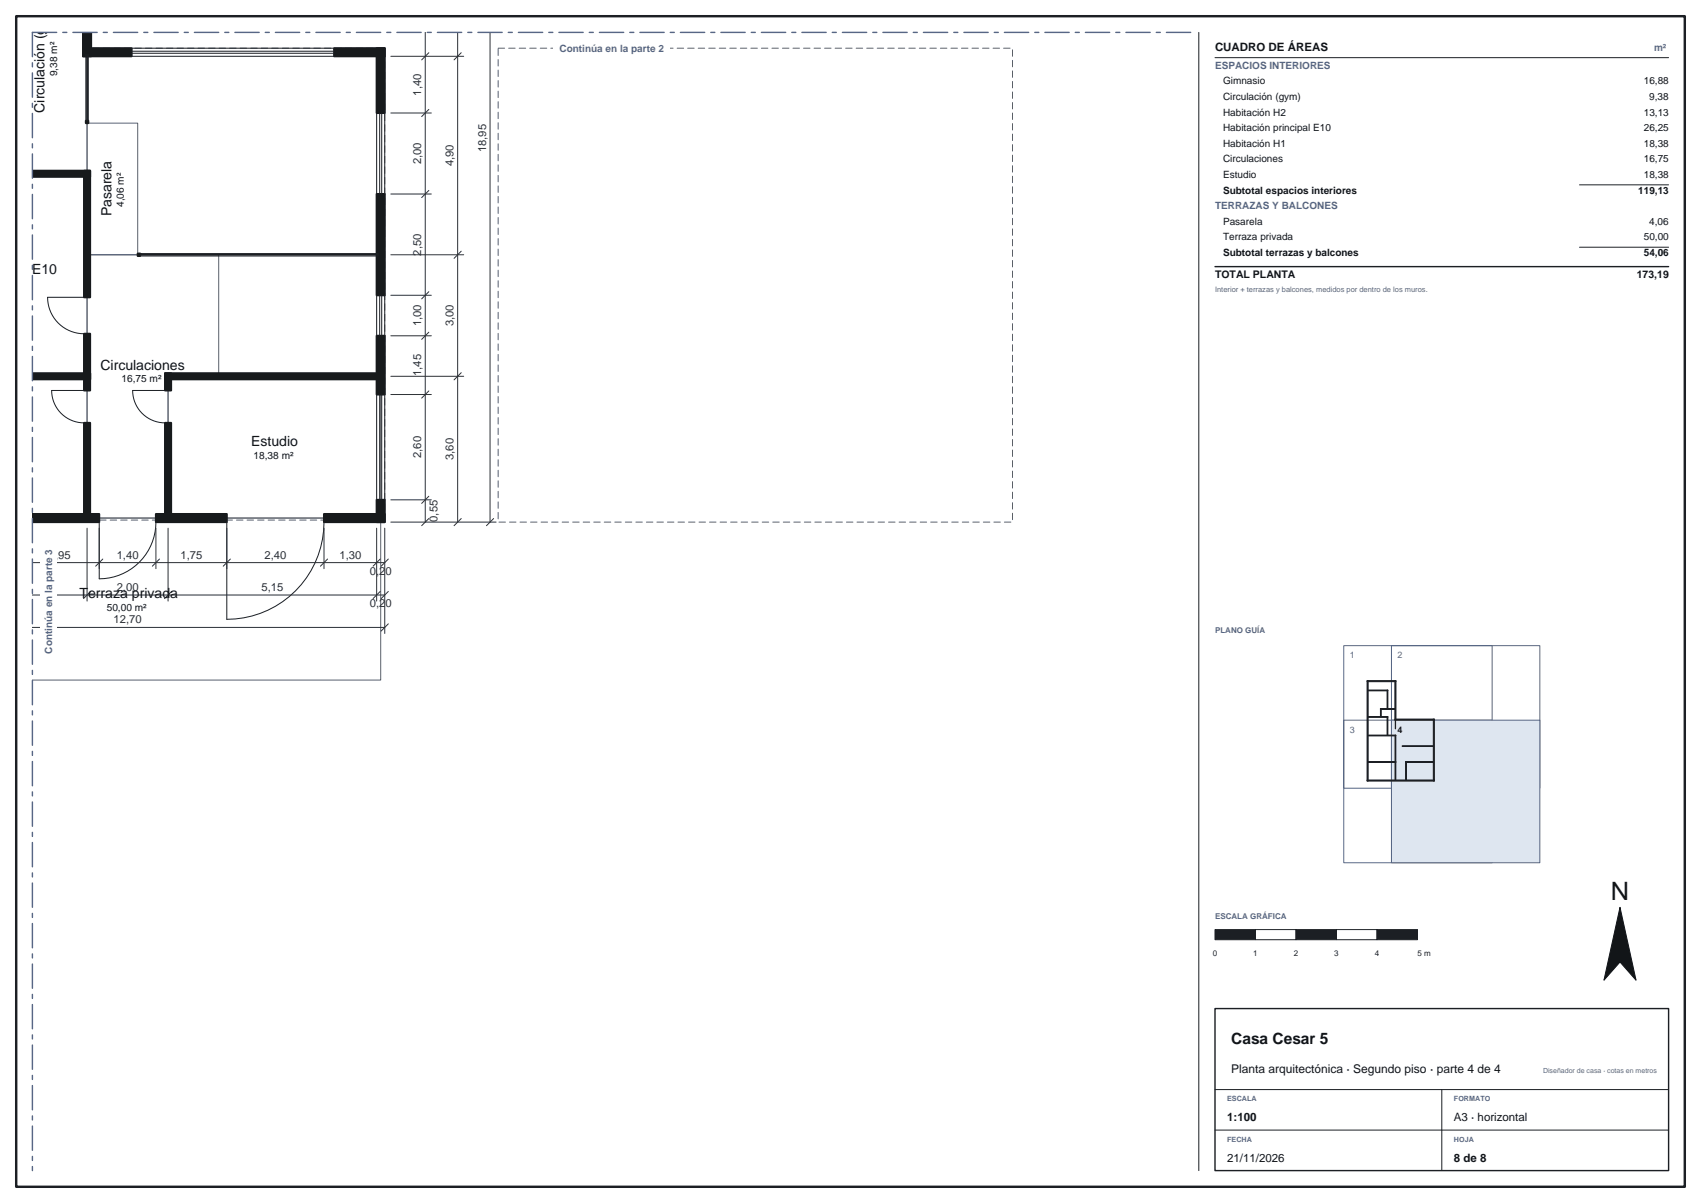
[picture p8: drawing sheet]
<svg xmlns="http://www.w3.org/2000/svg" width="420mm" height="297mm" viewBox="0 0 420 297" stroke-linecap="round" stroke-linejoin="round" font-family="sans-serif">
<path d="M4 4h412v289h-412z" fill="none" stroke="#1c1f24" stroke-width=".6"/>
<g fill="none" stroke="#1c1f24" stroke-width=".25">
<path d="M21.2 13.5v16.3M21.4 13.5v16.3M21.6 13.5v16.3M21.8 13.5v16.3M32.5 13.9h50M32.5 11.9h50M32.5 13.1h50M32.5 12.7h50M296 8v281M93 27.9v20M93.7 27.9v20M94.2 27.9v20"/>
<path d="M95 27.9v20M20.7 73.4h-8.9a9 9 0 0 0 8.9 9M34.6 63.2h58.8M34.6 62.6h58.8M34.6 63h58.8M34.6 62.8h58.8M93 72.9v10M93.7 72.9v10M94.2 72.9v10M95 72.9v10M20.7 96.4h-8a8 8 0 0 0 8 8M40.7 96.4h-7.9a8 8 0 0 0 7.9 8"/>
<path d="M93 97.4v26M93.7 97.4v26M94.2 97.4v26M95 97.4v26M24.5 128.9v14a14 14 0 0 0 14-14M56 128.9v24a24 24 0 0 0 24-24"/>
</g>
<path d="M21.5 8v34.9h-13.5h13.5v50h-13.5h13.5v35h-13.5h86v40h-86M21.5 30.4h12.5v32.5h-12.5zM21.5 62.9h32.5v30h-12.5v35h-20zM41.5 92.9h52.5v35h-52.5z" fill="none" stroke="#596170" stroke-width=".25"/>
<path d="M22.5 8v3.9h72.5v116.5h-87M123 11.9h127v117h-127z" fill="none" stroke="#596170" stroke-width=".25" stroke-dasharray="1.6 1"/>
<g fill="#171a1c" stroke="#171a1c" stroke-width=".5">
<path d="M20.5 8h2v5.9h-2z"/>
<path d="M20.5 11.9h12v2h-12z"/>
<path d="M82.5 11.9h12.5v2h-12.5z"/>
<path d="M93 11.9h2v16h-2z"/>
<path d="M93 47.9h2v25h-2z"/>
<path d="M93 82.9h2v14.5h-2z"/>
<path d="M93 123.4h2v5.5h-2z"/>
<path d="M8 126.9h16.5v2h-16.5z"/>
<path d="M38.5 126.9h17.5v2h-17.5z"/>
<path d="M80 126.9h15v2h-15z"/>
<path d="M8 42.2h14.2v1.5h-14.2z"/>
<path d="M8 92.1h14.2v1.6h-14.2z"/>
<path d="M20.7 42.2h1.5v31.2h-1.5z"/>
<path d="M20.7 82.4h1.5v11.3h-1.5z"/>
<path d="M20.7 92.1h1.5v4.3h-1.5z"/>
<path d="M20.7 104.4h1.5v23.5h-1.5z"/>
<path d="M40.7 92.1h1.5v4.3h-1.5z"/>
<path d="M40.7 104.4h1.5v23.5h-1.5z"/>
<path d="M40.7 92.1h53.3v1.6h-53.3z"/>
<path d="M21.2 12.6h.6v.9h-.6z"/>
<path d="M21.2 29.8h.6v.6h-.6z"/>
<path d="M34 62.6h.6v.6h-.6z"/>
<path d="M93.4 62.6h.6v.6h-.6z"/>
</g>
<g fill="none" stroke="#2b3038" stroke-width=".25">
<path d="M96.5 13.9h18M105 8v120.9M105.9 13l-1.8 1.8M113 8v120.9M113.9 13l-1.8 1.8M121 8v120.9M96.5 27.9h10M105.9 27l-1.8 1.8M96.5 47.9h10M105.9 47l-1.8 1.8M96.5 72.9h10M96.5 62.9h18"/>
<path d="M105.9 72l-1.8 1.8M113.9 62l-1.8 1.8M96.5 82.9h10M96.5 97.4h10M96.5 92.9h18M105.9 82l-1.8 1.8M105.9 96.5l-1.8 1.8M113.9 92l-1.8 1.8M8 138.9h87M21.5 130.4v18M24.5 130.4v10M25.4 138l-1.8 1.8"/>
<path d="M38.5 130.4v10M39.4 138l-1.8 1.8M41.5 130.4v18M56 130.4v10M56.9 138l-1.8 1.8M80 130.4v10M80.9 138l-1.8 1.8M93 130.4v18M93.9 138l-1.8 1.8M95 130.4v26M95.9 138l-1.8 1.8M96.5 123.4h10"/>
<path d="M96.5 128.9h26M105.9 128l-1.8 1.8M105.9 122.5l-1.8 1.8M113.9 128l-1.8 1.8M121.9 128l-1.8 1.8M8 146.9h87M8 154.9h87M22.4 146l-1.8 1.8M42.4 146l-1.8 1.8M93.9 146l-1.8 1.8M95.9 146l-1.8 1.8M95.9 154l-1.8 1.8"/>
</g>
<path d="M8 8v281" fill="none" stroke="#576685" stroke-width=".35" stroke-dasharray="6 1.5 1 1.5"/>
<path d="M9.9 134.1h4.2v28.8h-4.2z" fill="#fff"/>
<path d="M8 8h286" fill="none" stroke="#576685" stroke-width=".35" stroke-dasharray="6 1.5 1 1.5"/>
<path d="M136.6 9.9h28.8v4.2h-28.8z" fill="#fff"/>
<path d="M300 249h112v40h-112z" fill="none" stroke="#1c1f24" stroke-width=".35"/>
<path d="M310 229.5h10v2.5h-10zM330 229.5h10v2.5h-10zM300 269h112M300 279h112M356 269v20" fill="none" stroke="#1c1f24" stroke-width=".25"/>
<g fill="#1c1f24" stroke="#1c1f24" stroke-width=".25">
<path d="M300 229.5h10v2.5h-10z"/>
<path d="M320 229.5h10v2.5h-10z"/>
<path d="M340 229.5h10v2.5h-10z"/>
</g>
<path d="M400 224l4 18-4-4.5-4 4.5z" fill="#121417" stroke="#121417" stroke-width=".25"/>
<path d="M331.8 159.4h36.6v35.2h-36.6zM343.6 159.4h36.6v35.2h-36.6zM331.8 177.8h36.6v35.2h-36.6z" fill="none" stroke="#576685" stroke-width=".25"/>
<path d="M343.6 177.8h36.6v35.2h-36.6z" fill="#dee6f0" stroke="#576685" stroke-width=".25"/>
<g fill="#1c1f24" stroke="#1c1f24" stroke-width=".25">
<path d="M337.5 168h.3v24.8h-.3z"/>
<path d="M337.5 168h7.2v.3h-7.2z"/>
<path d="M344.4 168h.3v9.8h-.3z"/>
<path d="M344.4 177.5h9.8v.3h-9.8z"/>
<path d="M353.9 177.5h.3v15.3h-.3z"/>
<path d="M337.5 192.6h16.7v.2h-16.7z"/>
<path d="M337.7 170.4h5v.2h-5z"/>
<path d="M342.5 170.4h.2v4.7h-.2z"/>
<path d="M340.9 174.9h1.8v.2h-1.8z"/>
<path d="M342.5 175l2 .1z"/>
<path d="M340.9 174.9h.1v2.1h-.1z"/>
<path d="M337.7 176.9h5v.2h-5z"/>
<path d="M342.5 176.9h.2v4.7h-.2z"/>
<path d="M337.7 181.5h6.9v.2h-6.9z"/>
<path d="M337.7 188h6.9v.2h-6.9z"/>
<path d="M344.5 181.5h.1v6.7h-.1z"/>
<path d="M344.5 188h.1v4.7h-.1z"/>
<path d="M347.1 188h.2v4.7h-.2z"/>
<path d="M347.1 188h6.9v.2h-6.9z"/>
<path d="M344.5 177.6l.1 2.3z"/>
<path d="M346.2 184.2h7.8z"/>
</g>
<path d="M300 14.2h112M390 45.6h22M390 61h22" fill="none" stroke="#1c1f24" stroke-width=".25"/>
<path d="M300 65.8h112" fill="none" stroke="#1c1f24" stroke-width=".35"/>
<text font-size="6.3" fill="#111418" x="397.8" y="222.3">N</text>
<text font-size="3.8" fill="#111418" x="304" y="257.8">Casa Cesar 5</text>
<g font-size="3.5" fill="#111418">
<text x="11" y="27.8" transform="rotate(-90 11 27.8)">Circulación (gym)</text>
<text x="27.5" y="53.4" transform="rotate(-90 27.5 53.4)">Pasarela</text>
<text x="-.2" y="67.7">cipal E10</text>
<text x="24.8" y="91.2">Circulaciones</text>
<text x="1.8" y="110.1">H1</text>
<text x="62" y="110.1">Estudio</text>
<text x="19.6" y="147.6">Terraza privada</text>
</g>
<text font-size="3" fill="#111418" x="304" y="265">Planta arquitectónica · Segundo piso · parte 4 de 4</text>
<g font-size="2.8" fill="#111418">
<text x="300" y="12.7">CUADRO DE ÁREAS</text>
<text x="303" y="276.8">1:100</text>
<text x="359" y="276.8">A3 · horizontal</text>
<text x="303" y="286.8">21/11/2026</text>
<text x="359" y="286.8">8 de 8</text>
</g>
<g font-size="2.8" fill="#2b3038">
<text x="104" y="23.6" transform="rotate(-90 104 23.6)">1,40</text>
<text x="104" y="40.6" transform="rotate(-90 104 40.6)">2,00</text>
<text x="112" y="41.1" transform="rotate(-90 112 41.1)">4,90</text>
<text x="120" y="37.6" transform="rotate(-90 120 37.6)">18,95</text>
<text x="104" y="63.1" transform="rotate(-90 104 63.1)">2,50</text>
<text x="104" y="80.6" transform="rotate(-90 104 80.6)">1,00</text>
<text x="112" y="80.6" transform="rotate(-90 112 80.6)">3,00</text>
<text x="104" y="92.8" transform="rotate(-90 104 92.8)">1,45</text>
<text x="104" y="113.1" transform="rotate(-90 104 113.1)">2,60</text>
<text x="112" y="113.6" transform="rotate(-90 112 113.6)">3,60</text>
<text x="108" y="128.8" transform="rotate(-90 108 128.8)">0,55</text>
<text x="12.1" y="137.9">1,95</text>
<text x="28.8" y="137.9">1,40</text>
<text x="44.6" y="137.9">1,75</text>
<text x="65.3" y="137.9">2,40</text>
<text x="83.8" y="137.9">1,30</text>
<text x="91.3" y="141.9">0,20</text>
<text x="28.8" y="145.9">2,00</text>
<text x="64.6" y="145.9">5,15</text>
<text x="91.3" y="149.9">0,20</text>
<text x="28.1" y="153.9">12,70</text>
</g>
<g font-size="2.6" fill="#111418">
<text x="300" y="68.7">TOTAL PLANTA</text>
<text x="404.1" y="68.7">173,19</text>
</g>
<g font-size="2.5" fill="#566684">
<text x="138.1" y="12.9">Continúa en la parte 2</text>
<text x="300" y="17">ESPACIOS INTERIORES</text>
<text x="408.4" y="12.7">m²</text>
<text x="300" y="51.7">TERRAZAS Y BALCONES</text>
<text x="12.9" y="161.4" transform="rotate(-90 12.9 161.4)">Continúa en la parte 3</text>
</g>
<g font-size="2.5" fill="#111418">
<text x="14.1" y="18.9" transform="rotate(-90 14.1 18.9)">9,38 m²</text>
<text x="302" y="20.9">Gimnasio</text>
<text x="405.9" y="20.9">16,88</text>
<text x="302" y="24.7">Circulación (gym)</text>
<text x="302" y="28.6">Habitación H2</text>
<text x="405.9" y="28.6">13,13</text>
<text x="407.2" y="24.7">9,38</text>
<text x="302" y="32.4">Habitación principal E10</text>
<text x="405.9" y="32.4">26,25</text>
<text x="302" y="36.3">Habitación H1</text>
<text x="302" y="40.1">Circulaciones</text>
<text x="405.9" y="36.3">18,38</text>
<text x="405.9" y="40.1">16,75</text>
<text x="302" y="44">Estudio</text>
<text x="302" y="47.8">Subtotal espacios interiores</text>
<text x="404.5" y="47.8">119,13</text>
<text x="405.9" y="44">18,38</text>
<text x="30.6" y="51.1" transform="rotate(-90 30.6 51.1)">4,06 m²</text>
<text x="302" y="55.5">Pasarela</text>
<text x="302" y="59.4">Terraza privada</text>
<text x="405.9" y="59.4">50,00</text>
<text x="407.2" y="55.5">4,06</text>
<text x="302" y="63.2">Subtotal terrazas y balcones</text>
<text x="405.9" y="63.2">54,06</text>
<text x="30" y="94.3">16,75 m²</text>
<text x="62.6" y="113.2">18,38 m²</text>
<text x="26.4" y="150.7">50,00 m²</text>
</g>
<g font-size="2.2" fill="#566684">
<text x="333.3" y="162.6">1</text>
<text x="345.1" y="162.6">2</text>
<text x="333.3" y="180.9">3</text>
</g>
<text font-size="2.2" fill="#111418" x="345.1" y="180.9">4</text>
<g font-size="2" fill="#566684">
<text x="300" y="156.4">PLANO GUÍA</text>
<text x="300" y="227">ESCALA GRÁFICA</text>
</g>
<g font-size="2" fill="#1b1f24">
<text x="299.5" y="236">0</text>
<text x="309.5" y="236">1</text>
<text x="319.5" y="236">2</text>
<text x="329.5" y="236">3</text>
<text x="339.5" y="236">4</text>
<text x="350" y="236">5 m</text>
</g>
<text font-size="1.9" fill="#566684" x="300" y="72">Interior + terrazas y balcones, medidos por dentro de los muros.</text>
<g font-size="1.8" fill="#566684">
<text x="303" y="271.9">ESCALA</text>
<text x="359" y="271.9">FORMATO</text>
<text x="303" y="281.9">FECHA</text>
<text x="359" y="281.9">HOJA</text>
</g>
<text font-size="1.7" fill="#566684" x="381" y="265">Diseñador de casa · cotas en metros</text>
</svg>
